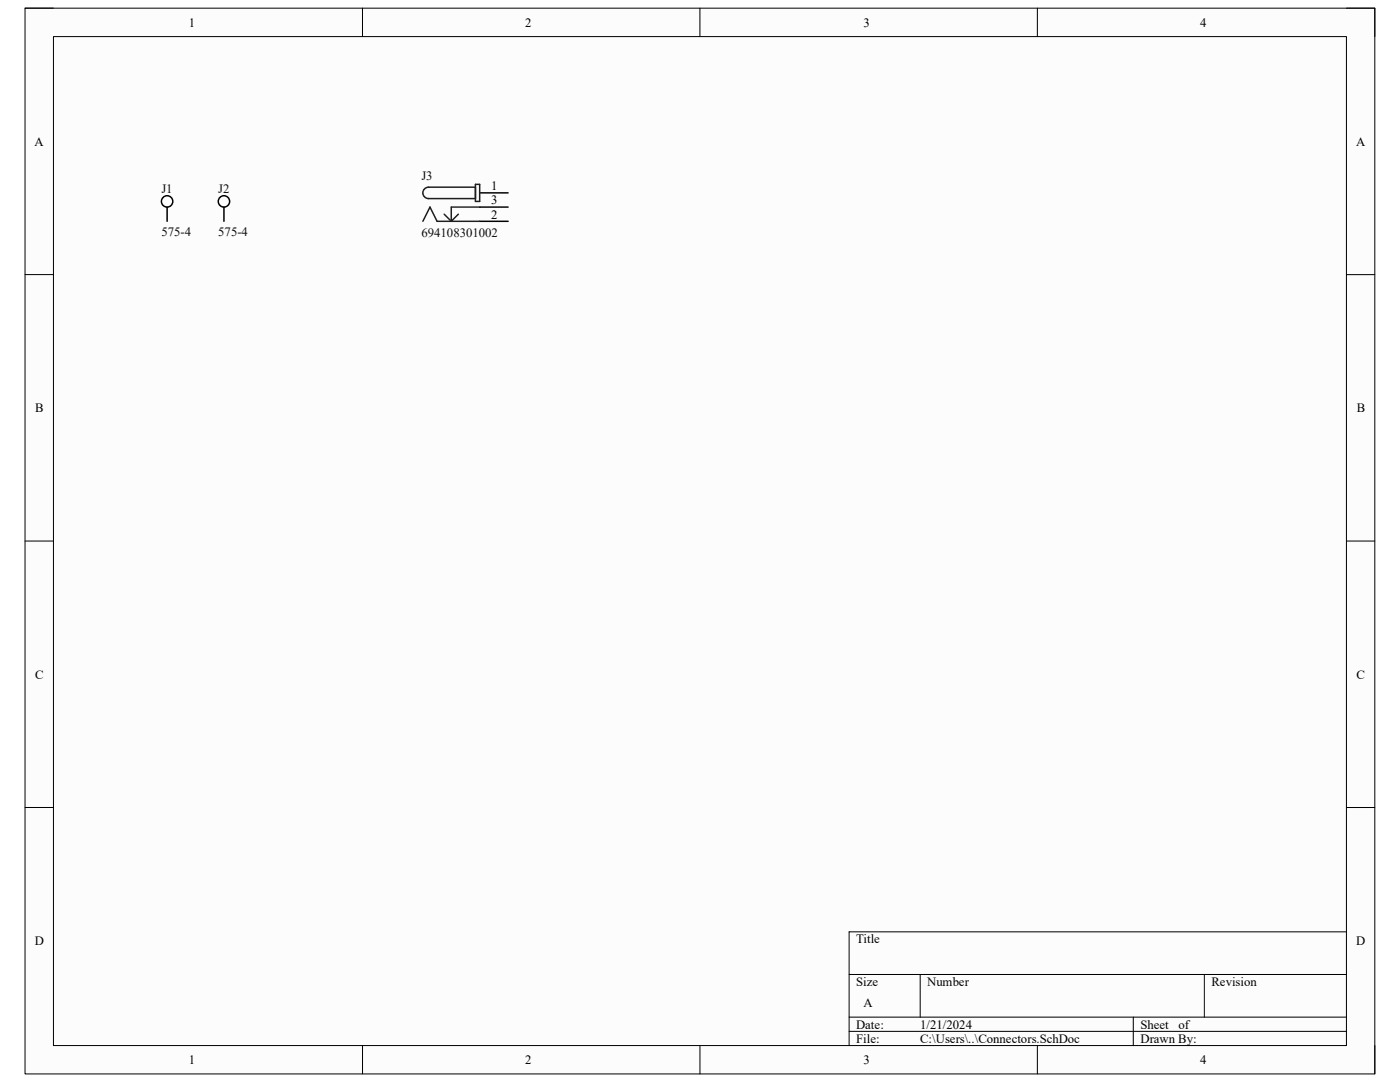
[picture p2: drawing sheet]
<svg xmlns="http://www.w3.org/2000/svg" width="279mm" height="216mm" viewBox="0 0 279 216" stroke-linecap="round" stroke-linejoin="round" font-family="sans-serif">
<path d="M5 1.6h269.4v212.7h-269.4z" fill-rule="evenodd" fill="#fcfcfc"/>
<path d="M5 1.6h269.4v212.7h-269.4z" fill="none" stroke="#000" stroke-width=".2"/>
<path d="M10.7 7.3h258v201.3h-258z" fill-rule="evenodd" fill="#fcfcfc"/>
<g fill="none" stroke="#000" stroke-width=".2">
<path d="M5 1.6h5.7M10.7 7.3h258v201.3h-258zM72.3 1.6v5.7M139.7 1.6v5.7M207 1.6v5.7M268.7 1.6h5.7v5.7M5 54.8h5.7M268.7 54.8h5.7M5 108h5.7M268.7 108h5.7M5 161.1h5.7M268.7 161.1h5.7"/>
<path d="M169.5 194.4h99.2M183.6 194.4v8.6M240.3 194.4v8.6M268.7 185.9h-99.2v22.7M72.3 208.6v5.7M139.7 208.6v5.7M169.5 203h99.2M169.5 205.8h99.2M207 208.6v5.7M226.2 203v5.6M274.4 208.6v5.7"/>
</g>
<circle cx="33.4" cy="40.2" r="1.13" fill="#fefefe"/>
<g fill="none" stroke="#000" stroke-width=".3">
<path d="M33.4 41.3v2.9"/>
<circle cx="33.4" cy="40.2" r="1.13"/>
</g>
<circle cx="44.7" cy="40.2" r="1.13" fill="#fefefe"/>
<g fill="none" stroke="#000" stroke-width=".3">
<path d="M95.7 38.5h5.7M44.7 41.3v2.9M95.7 41.3h5.7M95.7 44.2h5.7"/>
<circle cx="44.7" cy="40.2" r="1.13"/>
</g>
<path d="M94.9 37.4h-9.4a1.13 1.13 0 0 0-1.1 1.1 1.13 1.13 0 0 0 1.1 1.1h9.4M94.9 36.8h.8v3.4h-.8zM84.4 44.2l1.4-2.9 1.4 2.9h8.5M88.6 42.7l1.5 1.5M91.5 42.7l-1.4 1.5M95.7 41.3h-5.6v2.9" fill="none" stroke="#1c1c1c" stroke-width=".3"/>
<g font-size="2.5">
<text x="37.7" y="5.3">1</text>
<text x="104.8" y="5.3">2</text>
<text x="172.3" y="5.3">3</text>
<text x="239.5" y="5.3">4</text>
<text x="6.9" y="29.1">A</text>
<text x="270.6" y="29.1">A</text>
<text x="98" y="37.9">1</text>
<text x="98" y="40.8">3</text>
<text x="98" y="43.6">2</text>
<text x="7" y="82.3">B</text>
<text x="270.8" y="82.3">B</text>
<text x="7" y="135.4">C</text>
<text x="270.7" y="135.4">C</text>
<text x="6.9" y="188.6">D</text>
<text x="170.9" y="188.2">Title</text>
<text x="270.7" y="188.6">D</text>
<text x="170.9" y="196.7">Size</text>
<text x="185" y="196.7">Number</text>
<text x="241.8" y="196.7">Revision</text>
<text x="172.3" y="201">A</text>
<text x="170.9" y="205.2">Date:</text>
<text x="170.9" y="208.1">File:</text>
<text x="183.6" y="205.2">1/21/2024</text>
<text x="183.7" y="208.1">C:\Users\..\Connectors.SchDoc</text>
<text x="227.6" y="205.2">Sheet</text>
<text x="227.6" y="208.1">Drawn By:</text>
<text x="235.2" y="205.2">of</text>
<text x="37.7" y="212.3">1</text>
<text x="104.8" y="212.3">2</text>
<text x="172.3" y="212.3">3</text>
<text x="239.5" y="212.3">4</text>
</g>
<g font-size="2.5" fill="#0e0e0e">
<text x="84.1" y="35.9">J3</text>
<text x="32.2" y="38.5">J1</text>
<text x="43.6" y="38.5">J2</text>
<text x="32.2" y="47">575-4</text>
<text x="43.6" y="47">575-4</text>
<text x="84.1" y="47.3">694108301002</text>
</g>
</svg>
